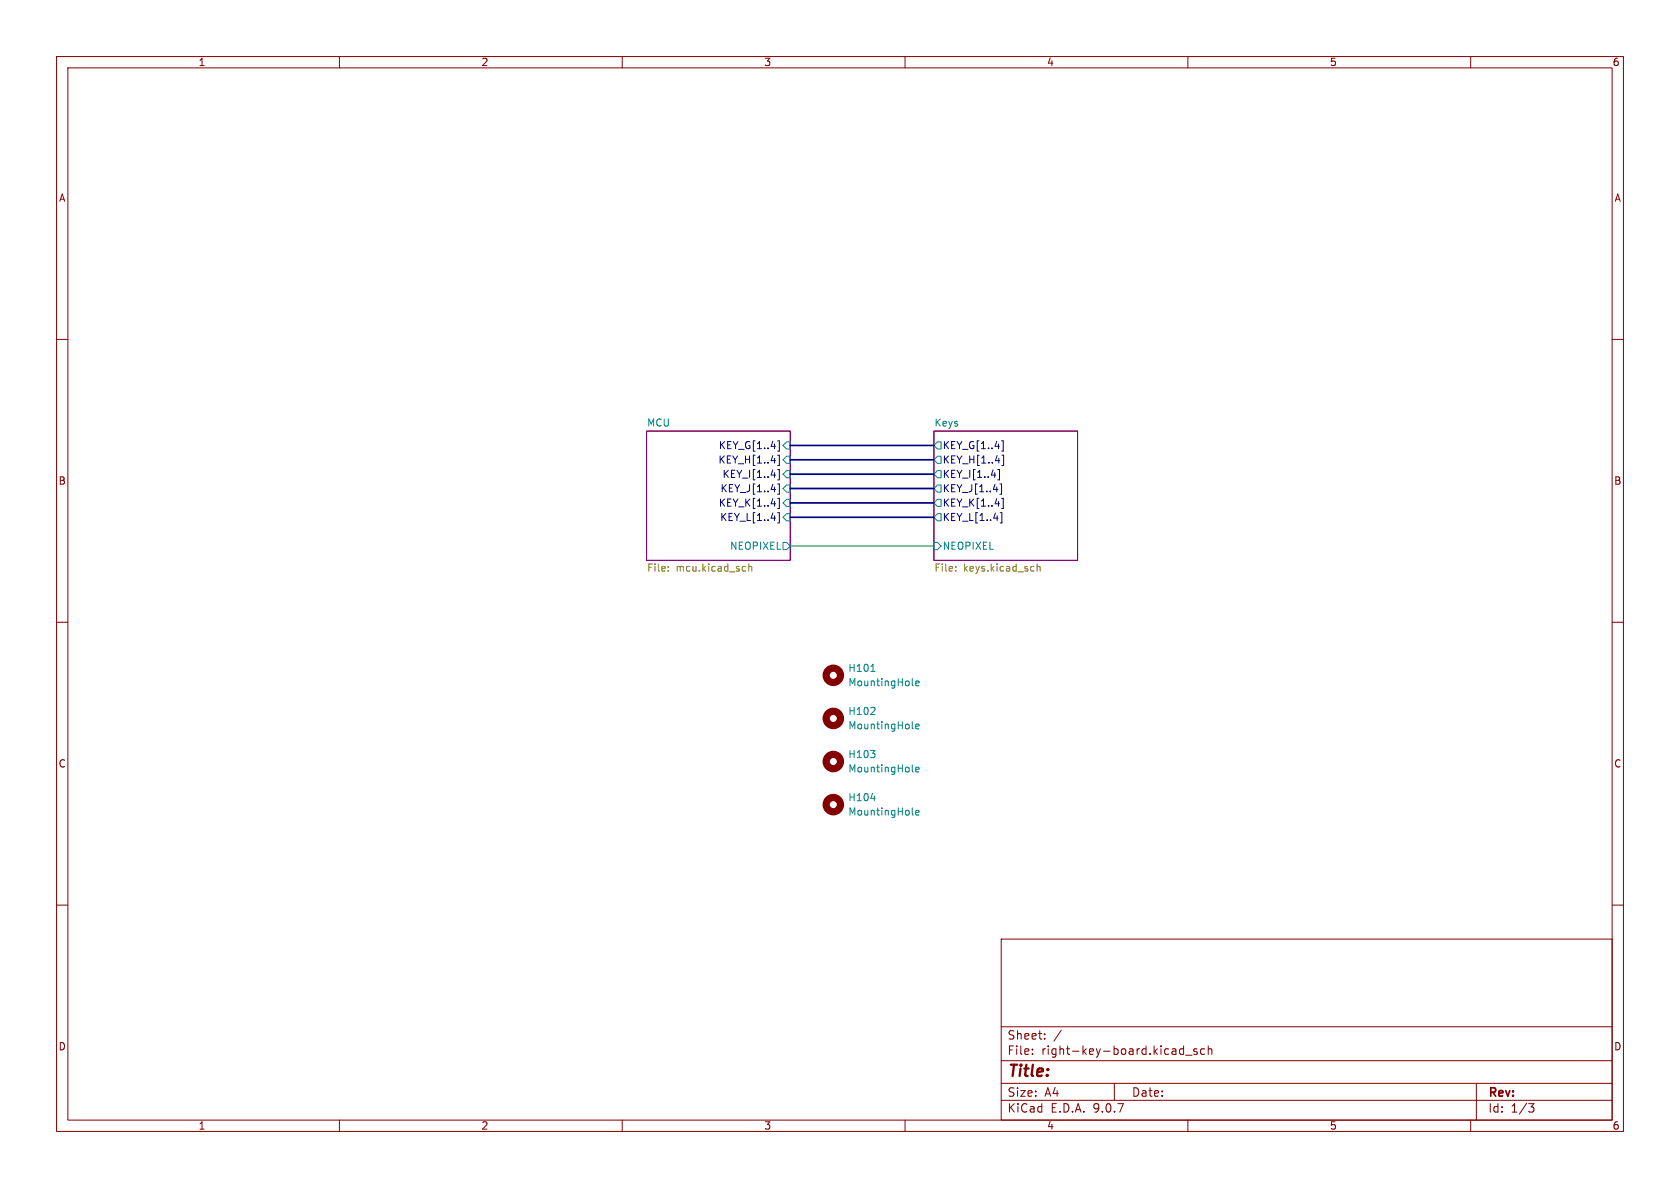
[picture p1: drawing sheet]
<svg xmlns="http://www.w3.org/2000/svg" width="297mm" height="210mm" viewBox="0 0 297 210" stroke-linecap="round" stroke-linejoin="round" font-family="sans-serif">
<path d="M0 0h297v210h-297z" fill="#fff" stroke="#fff" stroke-width=".18"/>
<g fill="none" stroke="#840000" stroke-width=".18">
<path d="M10 10h277v190h-277zM12 12h273v186h-273zM60 10v2M110 10v2M160 10v2M210 10v2M260 10v2M10 60h2M285 60h2M10 110h2M285 110h2M10 160h2"/>
<path d="M177 166h108v32h-108zM285 160h2M60 198v2M110 198v2M160 198v2M177 194.5h108M177 191.5h108M177 187.5h108M177 181.5h108M182.5 186.3v.1M182.5 185.5v.1M184.7 183.6v.1"/>
<path d="M184.7 182.8v.1M187.6 182.1l-1.3 2M197 191.5v3M208.5 186.1l.3 .3 .4-.1M209.2 184.9v1.5M209.2 185.5l-.4-.1-.3 .3M209.6 186.5h1.1M210 198v2M211.6 185.5l-.4-.1-.2 .2 .1 .2 .5 .2v.3h-.6M213 185.5l-.5-.1-.3 .3v.4l.2 .2h.6M213.6 185.5l.2-.1 .4 .1v.9M213.6 184.9v1.5"/>
<path d="M260 198v2M261 191.5v6.5M270.2 195.1h1l-.5 .6 .4 .1 .1 .5-.3 .3h-.4"/>
</g>
<path d="M114.3 76.2h25.4v22.9h-25.4zM165.1 76.2h25.4v22.9h-25.4z" fill="none" stroke="#840084" stroke-width=".18"/>
<g fill="none" stroke="#000084" stroke-width=".18">
<path d="M137.5 77.9h.3v1.8h-.3M177.1 77.9h.3v1.8h-.3M136.3 84h.8M137.5 80.5h.3v1.8h-.3M137.5 83h.3v1.8h-.3M137.5 85.5h.3v1.9h-.3M137.5 88.1h.3v1.8h-.3M137.5 90.6h.3v1.8h-.3M175.2 84h.8M176.7 83v1.8h-.3M176.8 85.5h.3v1.9h-.3M176.8 90.6h.3v1.8h-.3"/>
<path d="M177.1 88.1h.3v1.8h-.3M177.1 80.5h.3v1.8h-.3"/>
</g>
<g fill="none" stroke="#008484" stroke-width=".18">
<path d="M139.1 78.1h.6v1.3h-.6l-.7-.7zM165.7 78.1h.7v1.3h-.7l-.6-.7zM138.4 95.9h.7l.6 .6-.6 .7h-.7zM139.1 80.6h.6v1.3h-.6l-.7-.6zM139.1 83.2h.6v1.3h-.6l-.7-.7zM139.1 85.7h.6v1.3h-.6l-.7-.6zM139.1 88.3h.6v1.2h-.6l-.7-.6zM139.1 90.8h.6v1.3h-.6l-.7-.7zM165.1 95.9h.6l.7 .6-.7 .7h-.6zM165.7 80.6h.7v1.3h-.7l-.6-.6zM165.7 83.2h.7v1.3h-.7l-.6-.7zM165.7 85.7h.7v1.3h-.7l-.6-.6z"/>
<path d="M165.7 88.3h.7v1.2h-.7l-.6-.6zM165.7 90.8h.7v1.3h-.7l-.6-.7zM154 118.7h.7M153.9 126.3h.8M153.9 132.7h.8l-.4 .4M154.6 125.2v.4M154.6 133.3v.5M161.3 121l.2 .2M161.3 128.7l.2 .1M161.3 136.3l.2 .2M161.9 120.8l.6-.1-.1-.3h-.3l-.2 .2v.6h.5M161.9 128.4l.6-.1-.1-.2-.3-.1-.2 .2v.6h.5"/>
<path d="M161.9 136l.6-.1-.1-.2-.3-.1-.2 .2v.6h.5M154 141.1h.7M161.3 143.9l.2 .2M161.9 143.7l.6-.2-.1-.2-.3-.1-.2 .2v.6h.5"/>
</g>
<path d="M132.4 99.7v1.3M183.3 99.7v1.3M118.1 100.8v.2M118.1 100.2v.1M131.7 100.1l.1 .1M131.8 100.9l-.1 .1M132.4 100.2l.1-.1 .3 .1 .1 .8M168.9 100.8v.2M168.9 100.2v.1M183.3 100.2l.2-.1 .3 .1 .1 .8" fill="none" stroke="#848400" stroke-width=".18"/>
<g fill="none" stroke="#840000" stroke-width="1.3">
<circle cx="147.3" cy="119.4" r="1.27"/>
<circle cx="147.3" cy="127" r="1.27"/>
<circle cx="147.3" cy="134.6" r="1.27"/>
<circle cx="147.3" cy="142.2" r="1.27"/>
</g>
<path d="M139.7 78.7h25.4M139.7 86.4h25.4M139.7 83.8h25.4M139.7 88.9h25.4M139.7 81.3h25.4M139.7 91.4h25.4" fill="none" stroke="#000084" stroke-width=".3"/>
<path d="M139.7 96.5h25.4" fill="none" stroke="#008400" stroke-width=".18"/>
<text font-size="2.8" fill="#840000" x="178" y="190.9">Title:</text>
<g font-size="2.1" fill="#840000">
<text x="178" y="184">Sheet:</text>
<text x="178" y="186.7">File:</text>
<text x="184.1" y="186.7">right-key-board.kicad_sch</text>
<text x="178" y="196.9">KiCad</text>
<text x="178" y="194.1">Size:</text>
<text x="184.7" y="194.1">A4</text>
<text x="185.7" y="196.9">E.D.A.</text>
<text x="193.3" y="196.9">9.0.7</text>
<text x="200" y="194.1">Date:</text>
<text x="263" y="194.3">Rev:</text>
<text x="263" y="196.9">Id:</text>
<text x="267.1" y="196.9">1/3</text>
</g>
<g font-size="1.8" fill="#840000">
<text x="35" y="11.9">1</text>
<text x="85" y="11.9">2</text>
<text x="135" y="11.9">3</text>
<text x="185" y="11.9">4</text>
<text x="235" y="11.9">5</text>
<text x="285" y="11.9">6</text>
<text x="10.3" y="35.9">A</text>
<text x="285.3" y="35.9">A</text>
<text x="10.3" y="85.9">B</text>
<text x="285.3" y="85.9">B</text>
<text x="10.3" y="135.9">C</text>
<text x="285.3" y="135.9">C</text>
<text x="10.3" y="185.9">D</text>
<text x="285.3" y="185.9">D</text>
<text x="35" y="199.9">1</text>
<text x="85" y="199.9">2</text>
<text x="135" y="199.9">3</text>
<text x="185" y="199.9">4</text>
<text x="235" y="199.9">5</text>
<text x="285" y="199.9">6</text>
</g>
<g font-size="1.8" fill="#008484">
<text x="114.3" y="75.5">MCU</text>
<text x="165.1" y="75.5">Keys</text>
<text x="129" y="97.4">NEOPIXEL</text>
<text x="166.6" y="97.4">NEOPIXEL</text>
<text x="149.9" y="119">H101</text>
<text x="149.9" y="121.5">MountingHole</text>
<text x="149.9" y="126.6">H102</text>
<text x="149.9" y="129.1">MountingHole</text>
<text x="149.9" y="134.2">H103</text>
<text x="149.9" y="136.8">MountingHole</text>
<text x="149.9" y="141.8">H104</text>
<text x="149.9" y="144.4">MountingHole</text>
</g>
<g font-size="1.8" fill="#000084">
<text x="126.9" y="82.1">KEY_H[1..4]</text>
<text x="127" y="79.6">KEY_G[1..4]</text>
<text x="166.6" y="79.6">KEY_G[1..4]</text>
<text x="166.6" y="82.1">KEY_H[1..4]</text>
<text x="127" y="89.8">KEY_K[1..4]</text>
<text x="127.3" y="87.2">KEY_J[1..4]</text>
<text x="127.6" y="84.7">KEY_I[1..4]</text>
<text x="166.6" y="84.7">KEY_I[1..4]</text>
<text x="166.6" y="87.2">KEY_J[1..4]</text>
<text x="166.6" y="89.8">KEY_K[1..4]</text>
<text x="127.2" y="92.3">KEY_L[1..4]</text>
<text x="166.6" y="92.3">KEY_L[1..4]</text>
</g>
<g font-size="1.8" fill="#848400">
<text x="114.3" y="101.4">File:</text>
<text x="119.5" y="101.4">mcu.kicad_sch</text>
<text x="165.1" y="101.4">File:</text>
<text x="170.3" y="101.4">keys.kicad_sch</text>
</g>
</svg>
